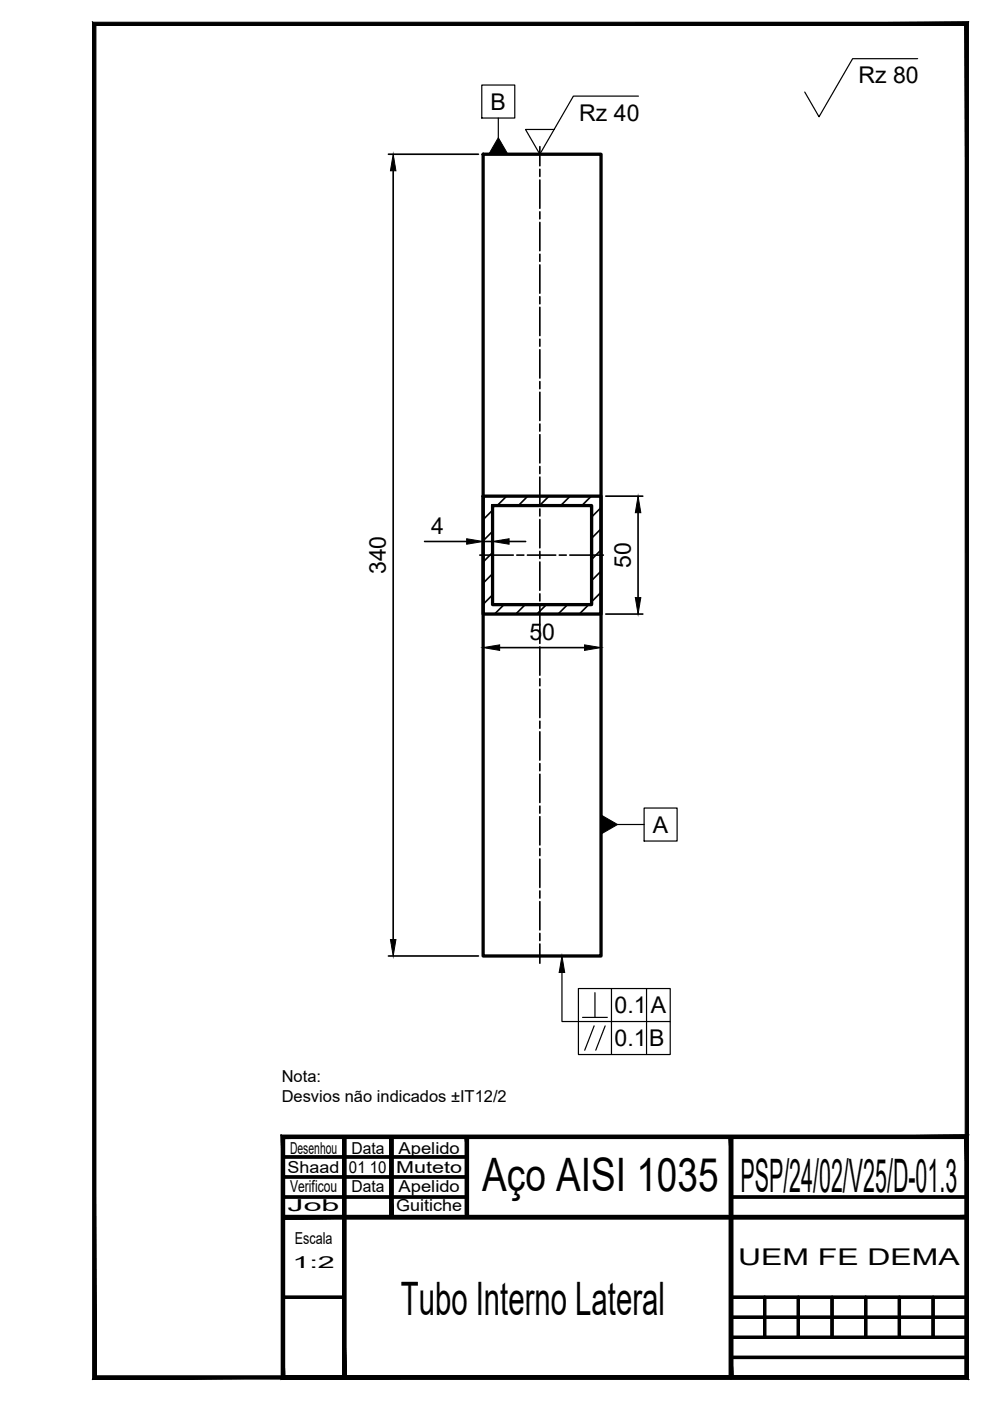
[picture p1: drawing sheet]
<svg xmlns="http://www.w3.org/2000/svg" width="210mm" height="297mm" viewBox="0 0 210 297" stroke-linecap="round" stroke-linejoin="round" font-family="sans-serif">
<!-- layer: contornos visiveis -->
<g fill="#000" stroke="#000" stroke-width=".21">
<path d="M60 257.7v.7l145-.7zM60 258.4l145-.7v.7z"/>
<path d="M60 257.7v.7l145-.7zM60 258.4l145-.7v.7z"/>
<path d="M72.6 241l.7 51v-51zM72.6 241l.7 51h-.7z"/>
<path d="M82.6 241v17h.7zM82.6 241h.7v17z"/>
<path d="M82.6 241l.7 17v-17zM82.6 241l.7 17h-.7z"/>
<path d="M98.6 241v17h.7zM98.6 241h.7v17z"/>
<path d="M98.6 241l.7 17v-17zM98.6 241l.7 17h-.7z"/>
<path d="M154.6 241l.7 51v-51zM154.6 241l.7 51h-.7z"/>
<path d="M154.6 241l.7 51v-51zM154.6 241l.7 51h-.7z"/>
<path d="M60 258.4h145v-.7zM60 257.7h145l-145 .7z"/>
<path d="M60 258.4h145v-.7zM60 257.7h145l-145 .7z"/>
<path d="M20.3 291.7l-.7 .7 185-.7zM19.6 292.4l185-.7 .7 .7zM204.6 5.4v286.3l.7 .7zM205.3 4.7v287.7l-.7-287zM20.3 5.4h184.3l.7-.7zM19.6 4.7h185.7l-185 .7zM19.6 4.7l.7 287v-286.3zM19.6 4.7l.7 287-.7 .7z"/>
<path d="M60.3 291.7l-.7 .7 145-.7zM59.6 292.4l145-.7 .7 .7zM204.6 241.4v50.3l.7 .7zM205.3 240.7v51.7l-.7-51zM60.3 241.4h144.3l.7-.7zM59.6 240.7h145.7l-145 .7zM59.6 240.7l.7 51v-50.3zM59.6 240.7l.7 51-.7 .7z"/>
<path d="M60.3 291.7l-.7 .7 145-.7zM59.6 292.4l145-.7 .7 .7zM204.6 241.4v50.3l.7 .7zM205.3 240.7v51.7l-.7-51zM60.3 241.4h144.3l.7-.7zM59.6 240.7h145.7l-145 .7zM59.6 240.7l.7 51v-50.3zM59.6 240.7l.7 51-.7 .7z"/>
<path d="M72.6 241v51h.7zM72.6 241h.7v51z"/>
<path d="M154.6 241v51h.7zM154.6 241h.7v51z"/>
<path d="M154.6 241v51h.7zM154.6 241h.7v51z"/>
</g>
<g fill="none" stroke="#000" stroke-width=".7">
<path d="M102.4 32.7h25v170h-25zM102.4 105.2h25v25h-25zM104.4 107.2h21v21h-21zM60 241h145v51h-145zM60 245.3h39M60 249.5h39M60 253.8h39M60 258h145M73 241v51M83 241v17M99 241v17M155 241v51"/>
<path d="M155 253.8h50M60 275h13M155 275h50M155 279.3h50M162.1 275v8.5M169.3 275v8.5M176.4 275v8.5M183.5 275v8.5M190.7 275v8.5M197.8 275v8.5M155 283.5h50M155 287.8h50"/>
</g>
<!-- layer: cotagem -->
<g fill="none" stroke="#000" stroke-width=".35">
<path d="M82.4 32.7h19M83.4 36.2v163M90 114.8h8.9M102.4 114.8h2M104.4 113.8v2.9M107.9 114.8h3.5M128.4 105.2h7.9M135.3 108.7v18M102.4 131.2v7.1M105.9 137.3h18M127.4 131.2v7.1M128.4 130.2h7.9"/>
<path d="M82.4 202.7h19"/>
</g>
<path d="M83.4 32.7l.5 3.5h-1.1zM98.9 114.2l3.5 .6-3.5 .6zM104.4 114.8l3.5-.6v1.2zM135.3 105.2l.6 3.5h-1.2zM102.4 137.3l3.5-.6v1.2zM123.9 136.7l3.5 .6-3.5 .6zM134.7 126.7h1.2l-.6 3.5zM82.8 199.2h1.1l-.5 3.5z" fill="#000" stroke="#000" stroke-width=".21"/>
<!-- layer: hanchurras -->
<g fill="none" stroke="#000" stroke-width=".35">
<path d="M102.9 105.2l-.5 .5M104.4 108.2l-2 2M104.4 112.7l-2 2M104.4 117.2l-2 2M107.4 105.2l-2 2M111.9 105.2l-2 2M116.4 105.2l-2 2M120.9 105.2l-2 2M125.4 105.2l-2 2M127.4 107.6l-2 2M127.4 112.1l-2 2M127.4 116.6l-2 2"/>
<path d="M104.4 121.6l-2 2M104.4 126.1l-2 2M106.9 128.2l-2 2M111.4 128.2l-2 2M115.8 128.2l-2 2M120.3 128.2l-2 2M124.8 128.2l-2 2M127.4 121.1l-2 2M127.4 125.6l-2 2M127.4 130.1l-.1 .1"/>
</g>
<!-- layer: AM_5 -->
<g fill="none" stroke="#000" stroke-width=".25">
<path d="M102.2 18h6.9v7h-6.9zM194.6 12.4h-13.8l-7.1 12.4-3.1-5.3M105.7 25v4.2M135.4 20.4h-13.8l-7.1 12.3-3.1-5.3h6.1M130.9 174.8h5.7M136.6 171.3h7v7h-7zM119.1 206.2v10.4h23v7h-19.5v-14h19.5v7M123.5 215.7h5.3M126 217.5l-2 5.2M126.1 210.5v5.2M128.3 217.5l-2 5.2M129.6 209.6v14"/>
<path d="M137.1 209.6v14"/>
</g>
<!-- layer: linha de eixo -->
<g fill="none" stroke="#000" stroke-width=".35">
<path d="M114.5 31.1v4.1M114.5 35.9v1.5M114.5 38.2v6M114.5 44.9v1.5M114.5 47.2v6M114.5 53.9v1.5M114.5 56.2v6M114.5 62.9v1.5M114.5 65.2v6M114.5 71.9v1.5M114.5 74.2v6M114.5 80.9v1.5"/>
<path d="M114.5 83.2v6M114.5 89.9v1.5M114.5 92.2v6M114.5 98.9v1.5M101.7 117.7h7.1M109.6 117.7h1.5M111.8 117.7h6M114.5 101.2v6M114.5 107.9v1.5M114.5 110.2v6M114.5 116.9v1.5M114.5 119.2v6"/>
<path d="M118.6 117.7h1.5M120.8 117.7h7.1M114.5 125.9v1.5M114.5 128.2v6M114.5 134.9v1.5M114.5 137.2v6M114.5 143.9v1.5M114.5 146.2v6M114.5 152.9v1.5M114.5 155.2v6M114.5 161.9v1.5M114.5 164.2v6"/>
<path d="M114.5 170.9v1.5M114.5 173.2v6M114.5 179.9v1.5M114.5 182.2v6M114.5 188.9v1.5M114.5 191.2v6M114.5 197.9v1.5M114.5 200.1v4.1"/>
</g>
<!-- layer: AM_5 -->
<path d="M105.7 29.2l2 3.5h-4.1zM127.4 172.8l3.5 2-3.5 2zM119.1 202.7l.6 3.5h-1.1z" fill="#000" stroke="#000" stroke-width=".21"/>
<g font-size="9.8">
<text x="102.2" y="252.6">Aço AISI 1035</text>
<text x="157" y="252.8">PSP/24/02/V25/D-01.3</text>
<text x="85" y="278.8">Tubo Interno Lateral</text>
</g>
<g font-size="4.9">
<text x="182" y="17.7">Rz 80</text>
<text x="104" y="23.3">B</text>
<text x="122.8" y="25.6">Rz 40</text>
<text x="91.5" y="113.3">4</text>
<text x="81.8" y="121.8" transform="rotate(-90 81.8 121.8)">340</text>
<text x="133.7" y="120.4" transform="rotate(-90 133.7 120.4)">50</text>
<text x="112.2" y="135.7">50</text>
<text x="138.4" y="176.6">A</text>
<text x="130.3" y="214.8">0.1</text>
<text x="138" y="214.8">A</text>
<text x="130.3" y="221.8">0.1</text>
<text x="137.6" y="221.8">B</text>
<text x="156.5" y="268.1">UEM FE DEMA</text>
</g>
<g font-size="3.5">
<text x="59.7" y="233.6">Desvios não indicados ±IT12/2</text>
<text x="59.7" y="229.4">Nota:</text>
<text x="61.5" y="244.6">Desenhou</text>
<text x="74.5" y="244.6">Data</text>
<text x="84.5" y="244.6">Apelido</text>
<text x="61" y="248.8">Shaad</text>
<text x="74" y="248.8">01 10</text>
<text x="84" y="248.8">Muteto</text>
<text x="61" y="256.8">Job</text>
<text x="61.5" y="252.6">Verificou</text>
<text x="74.5" y="252.6">Data</text>
<text x="84" y="256.8">Guitiche</text>
<text x="84.5" y="252.6">Apelido</text>
<text x="62.5" y="263.6">Escala</text>
<text x="62" y="268.8">1:2</text>
</g>
</svg>
